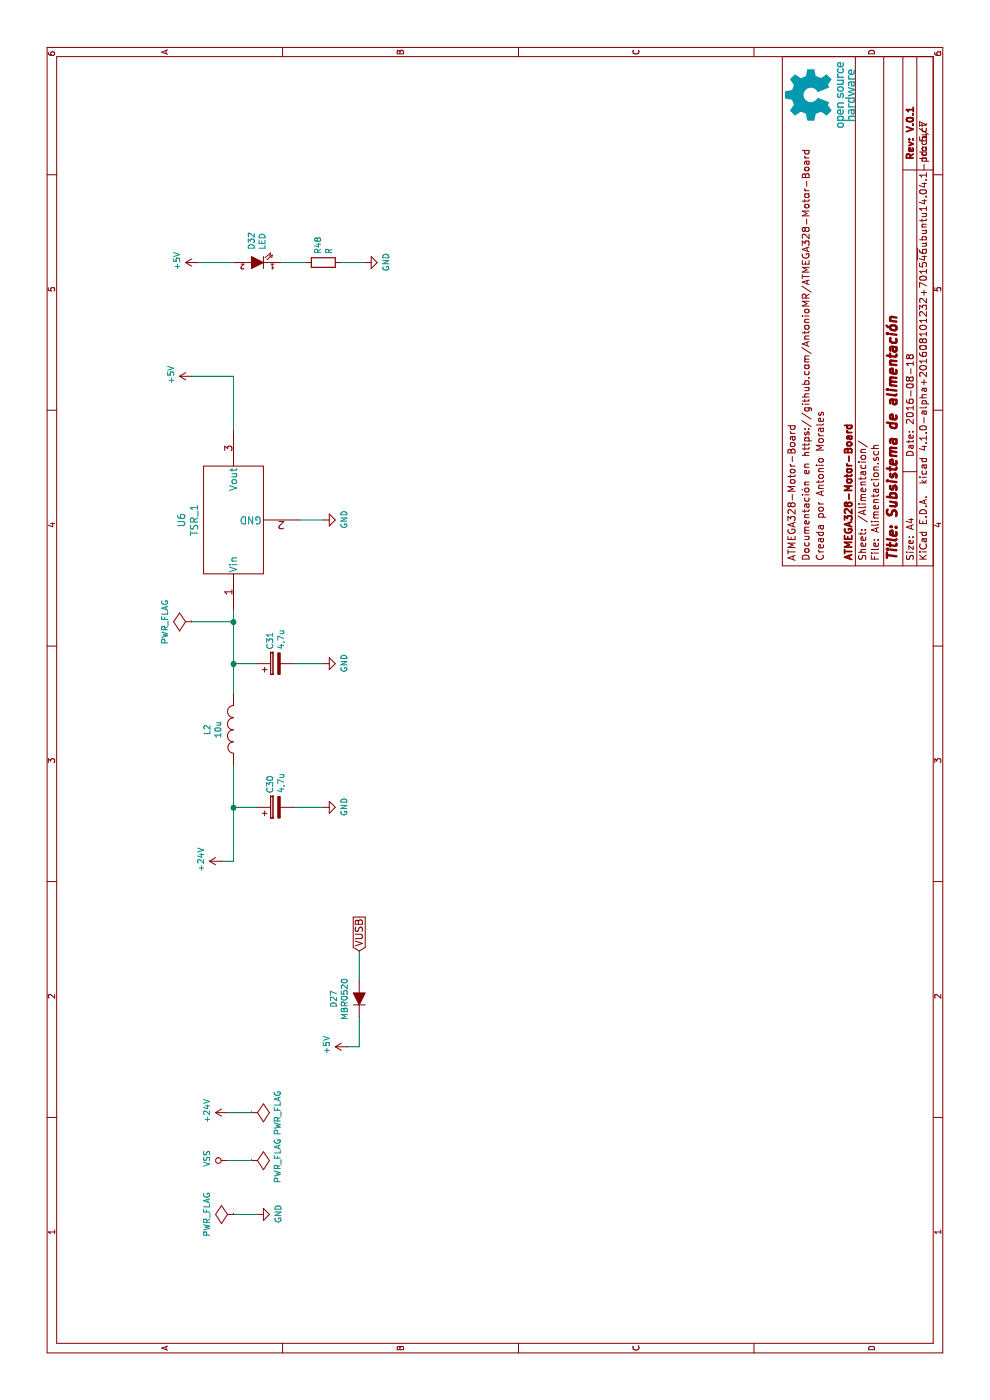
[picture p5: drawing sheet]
EESchema Schematic File Version 2
LIBS:ATMEGA328_Motor_Board-rescue
LIBS:Microcontroladores
LIBS:power
LIBS:device
LIBS:transistors
LIBS:conn
LIBS:linear
LIBS:regul
LIBS:74xx
LIBS:cmos4000
LIBS:adc-dac
LIBS:memory
LIBS:xilinx
LIBS:microcontrollers
LIBS:dsp
LIBS:microchip
LIBS:analog_switches
LIBS:motorola
LIBS:texas
LIBS:intel
LIBS:audio
LIBS:interface
LIBS:digital-audio
LIBS:philips
LIBS:display
LIBS:cypress
LIBS:siliconi
LIBS:opto
LIBS:atmel
LIBS:contrib
LIBS:valves
LIBS:Interfaces
LIBS:Pasivos
LIBS:Reles
LIBS:MotorDrivers
LIBS:connector
LIBS:Opamp
LIBS:Traco
LIBS:Optoacoplados
LIBS:ATMEGA328_Motor_Board-cache
EELAYER 25 0
EELAYER END
$Descr A4 11693 8268
encoding utf-8
Sheet 5 7
Title "Subsistema de alimentación"
Date "2016-08-18"
Rev "V.0.1"
Comp "ATMEGA328-Motor-Board"
Comment1 ""
Comment2 "Creada por Antonio Moraes"
Comment3 "Documentación en https://github.com/AntonioMR/ATMEGA328-Motor-Board"
Comment4 "ATMEGA328-Motor-Board"
$EndDescr
$Comp
L GND #PWR067
U 1 1
P 1550 2150
F 0 "#PWR067" H 1550 1900 50  0001 C CNN
F 1 "GND" H 1555 1977 50  0000 C CNN
F 2 "" H 1550 2150 50  0000 C CNN
F 3 "" H 1550 2150 50  0000 C CNN
	1    1550 2150
	1    0    0    -1  
$EndComp
$Comp
L PWR_FLAG #FLG068
U 1 1
P 1550 1950
F 0 "#FLG068" H 1550 2045 50  0001 C CNN
F 1 "PWR_FLAG" H 1550 2174 50  0000 C CNN
F 2 "" H 1550 1950 50  0000 C CNN
F 3 "" H 1550 1950 50  0000 C CNN
	1    1550 1950
	1    0    0    -1  
$EndComp
Wire Wire Line
	1550 1950 1550 2150
$Comp
L VSS #PWR069
U 1 1
P 2000 1900
F 0 "#PWR069" H 2000 1750 50  0001 C CNN
F 1 "VSS" H 2017 2073 50  0000 C CNN
F 2 "" H 2000 1900 50  0000 C CNN
F 3 "" H 2000 1900 50  0000 C CNN
	1    2000 1900
	1    0    0    -1  
$EndComp
$Comp
L PWR_FLAG #FLG070
U 1 1
P 2000 2100
F 0 "#FLG070" H 2000 2195 50  0001 C CNN
F 1 "PWR_FLAG" H 2000 2323 50  0000 C CNN
F 2 "" H 2000 2100 50  0000 C CNN
F 3 "" H 2000 2100 50  0000 C CNN
	1    2000 2100
	-1   0    0    1   
$EndComp
Wire Wire Line
	2000 2100 2000 1900
$Comp
L D D27
U 1 1
P 3350 3000
F 0 "D27" H 3350 3215 50  0000 C CNN
F 1 "MBR0520" H 3350 3124 50  0000 C CNN
F 2 "Diodos:SOD-123" H 3350 3000 50  0001 C CNN
F 3 "" H 3350 3000 50  0000 C CNN
F 4 "FAIRCHILD SEMICONDUCTOR" H 2200 2000 60  0001 C CNN "Fabricante"
F 5 "MBR0520L" H 2200 2000 60  0001 C CNN "Ref"
F 6 "~" H 2200 2000 60  0001 C CNN "Potencia"
F 7 "~" H 2200 2000 60  0001 C CNN "Tolerancia"
F 8 "tme" H 2200 2000 60  0001 C CNN "Provedor"
F 9 "MBR0520L" H 2200 2000 60  0001 C CNN "Ref_Proveedor"
	1    3350 3000
	1    0    0    -1  
$EndComp
Wire Wire Line
	3500 3000 3750 3000
Wire Wire Line
	3200 3000 2950 3000
Wire Wire Line
	2950 3000 2950 2900
$Comp
L +5V #PWR071
U 1 1
P 2950 2900
F 0 "#PWR071" H 2950 2750 50  0001 C CNN
F 1 "+5V" H 2965 3073 50  0000 C CNN
F 2 "" H 2950 2900 50  0000 C CNN
F 3 "" H 2950 2900 50  0000 C CNN
	1    2950 2900
	1    0    0    -1  
$EndComp
$Comp
L TSR_1 U6
U 1 1
P 7350 2300
F 0 "U6" H 7350 3087 60  0000 C CNN
F 1 "TSR_1" H 7350 2981 60  0000 C CNN
F 2 "Traco:TSR-1" H 7350 2300 60  0001 C CNN
F 3 "" H 7350 2300 60  0000 C CNN
F 4 "TRACOPOWER" H 7350 2300 60  0001 C CNN "Fabricante"
F 5 "TSR 1-2450" H 7350 2300 60  0001 C CNN "Ref"
F 6 "~" H 7350 2300 60  0001 C CNN "Potencia"
F 7 "~" H 7350 2300 60  0001 C CNN "Tolerancia"
F 8 "rs" H 7350 2300 60  0001 C CNN "Provedor"
F 9 "666-4379" H 7350 2300 60  0001 C CNN "Ref_Proveedor"
	1    7350 2300
	1    0    0    -1  
$EndComp
$Comp
L L L2
U 1 1
P 5600 1950
F 0 "L2" V 5816 1950 50  0000 C CNN
F 1 "10u" V 5725 1950 50  0000 C CNN
F 2 "Magneticos:FERROCORE_SMD_0703" H 5600 1950 50  0001 C CNN
F 3 "" H 5600 1950 50  0000 C CNN
F 4 "FERROCORE" H 5600 1950 60  0001 C CNN "Fabricante"
F 5 "DER0705-10" H 5600 1950 60  0001 C CNN "Ref"
F 6 "~" H 5600 1950 60  0001 C CNN "Potencia"
F 7 "~" H 5600 1950 60  0001 C CNN "Tolerancia"
F 8 "tme" H 5600 1950 60  0001 C CNN "Provedor"
F 9 "DER0705-10" H 5600 1950 60  0001 C CNN "Ref_Proveedor"
	1    5600 1950
	0    -1   -1   0   
$EndComp
Wire Wire Line
	5900 1950 6600 1950
Wire Wire Line
	6150 1950 6150 2150
Connection ~ 6150 1950
Wire Wire Line
	7350 2500 7350 2700
$Comp
L GND #PWR072
U 1 1
P 7350 2700
F 0 "#PWR072" H 7350 2450 50  0001 C CNN
F 1 "GND" H 7355 2527 50  0000 C CNN
F 2 "" H 7350 2700 50  0000 C CNN
F 3 "" H 7350 2700 50  0000 C CNN
	1    7350 2700
	1    0    0    -1  
$EndComp
$Comp
L GND #PWR073
U 1 1
P 6150 2700
F 0 "#PWR073" H 6150 2450 50  0001 C CNN
F 1 "GND" H 6155 2527 50  0000 C CNN
F 2 "" H 6150 2700 50  0000 C CNN
F 3 "" H 6150 2700 50  0000 C CNN
	1    6150 2700
	1    0    0    -1  
$EndComp
$Comp
L GND #PWR074
U 1 1
P 4950 2700
F 0 "#PWR074" H 4950 2450 50  0001 C CNN
F 1 "GND" H 4955 2527 50  0000 C CNN
F 2 "" H 4950 2700 50  0000 C CNN
F 3 "" H 4950 2700 50  0000 C CNN
	1    4950 2700
	1    0    0    -1  
$EndComp
Wire Wire Line
	4950 2450 4950 2700
Wire Wire Line
	6150 2700 6150 2450
Wire Wire Line
	5300 1950 4500 1950
Wire Wire Line
	4950 2150 4950 1950
Connection ~ 4950 1950
Wire Wire Line
	8100 1950 8550 1950
Wire Wire Line
	8550 1950 8550 1600
$Comp
L +5V #PWR075
U 1 1
P 8550 1600
F 0 "#PWR075" H 8550 1450 50  0001 C CNN
F 1 "+5V" H 8565 1773 50  0000 C CNN
F 2 "" H 8550 1600 50  0000 C CNN
F 3 "" H 8550 1600 50  0000 C CNN
	1    8550 1600
	1    0    0    -1  
$EndComp
$Comp
L CP C31
U 1 1
P 6150 2300
F 0 "C31" H 6268 2346 50  0000 L CNN
F 1 "4,7u" H 6268 2255 50  0000 L CNN
F 2 "Condensadores:TantalC_SizeC_EIA-6032_Wave" H 6188 2150 50  0001 C CNN
F 3 "" H 6150 2300 50  0000 C CNN
F 4 "AVX" H 6150 2300 60  0001 C CNN "Fabricante"
F 5 "TAJC475K050R" H 6150 2300 60  0001 C CNN "Ref"
F 6 "~" H 6150 2300 60  0001 C CNN "Potencia"
F 7 "~" H 6150 2300 60  0001 C CNN "Tolerancia"
F 8 "tme" H 6150 2300 60  0001 C CNN "Provedor"
F 9 "TAJC475K050R" H 6150 2300 60  0001 C CNN "Ref_Proveedor"
	1    6150 2300
	1    0    0    -1  
$EndComp
$Comp
L CP C30
U 1 1
P 4950 2300
F 0 "C30" H 5068 2346 50  0000 L CNN
F 1 "4,7u" H 5068 2255 50  0000 L CNN
F 2 "Condensadores:TantalC_SizeC_EIA-6032_Wave" H 4988 2150 50  0001 C CNN
F 3 "" H 4950 2300 50  0000 C CNN
F 4 "AVX" H 4950 2300 60  0001 C CNN "Fabricante"
F 5 "TAJC475K050R" H 4950 2300 60  0001 C CNN "Ref"
F 6 "~" H 4950 2300 60  0001 C CNN "Potencia"
F 7 "~" H 4950 2300 60  0001 C CNN "Tolerancia"
F 8 "tme" H 4950 2300 60  0001 C CNN "Provedor"
F 9 "TAJC475K050R" H 4950 2300 60  0001 C CNN "Ref_Proveedor"
	1    4950 2300
	1    0    0    -1  
$EndComp
Text GLabel 3750 3000 2    60   Input ~ 0
VUSB
Wire Wire Line
	4500 1950 4500 1850
$Comp
L PWR_FLAG #FLG076
U 1 1
P 6500 1600
F 0 "#FLG076" H 6500 1695 50  0001 C CNN
F 1 "PWR_FLAG" H 6500 1824 50  0000 C CNN
F 2 "" H 6500 1600 50  0000 C CNN
F 3 "" H 6500 1600 50  0000 C CNN
	1    6500 1600
	1    0    0    -1  
$EndComp
Wire Wire Line
	6500 1600 6500 1950
Connection ~ 6500 1950
$Comp
L +24V #PWR077
U 1 1
P 2400 1900
F 0 "#PWR077" H 2400 1750 50  0001 C CNN
F 1 "+24V" H 2415 2073 50  0000 C CNN
F 2 "" H 2400 1900 50  0000 C CNN
F 3 "" H 2400 1900 50  0000 C CNN
	1    2400 1900
	1    0    0    -1  
$EndComp
$Comp
L PWR_FLAG #FLG078
U 1 1
P 2400 2100
F 0 "#FLG078" H 2400 2195 50  0001 C CNN
F 1 "PWR_FLAG" H 2400 2323 50  0000 C CNN
F 2 "" H 2400 2100 50  0000 C CNN
F 3 "" H 2400 2100 50  0000 C CNN
	1    2400 2100
	-1   0    0    1   
$EndComp
Wire Wire Line
	2400 2100 2400 1900
$Comp
L +24V #PWR079
U 1 1
P 4500 1850
F 0 "#PWR079" H 4500 1700 50  0001 C CNN
F 1 "+24V" H 4515 2023 50  0000 C CNN
F 2 "" H 4500 1850 50  0000 C CNN
F 3 "" H 4500 1850 50  0000 C CNN
	1    4500 1850
	1    0    0    -1  
$EndComp
$Comp
L LED D32
U 1 1
P 9500 2150
F 0 "D32" V 9546 2042 50  0000 R CNN
F 1 "LED" V 9455 2042 50  0000 R CNN
F 2 "Leds:LED_0805" H 9500 2150 50  0001 C CNN
F 3 "" H 9500 2150 50  0000 C CNN
	1    9500 2150
	0    -1   -1   0   
$EndComp
$Comp
L R R48
U 1 1
P 9500 2700
F 0 "R48" H 9570 2746 50  0000 L CNN
F 1 "R" H 9570 2655 50  0000 L CNN
F 2 "Resistors_SMD:R_0805" V 9430 2700 50  0001 C CNN
F 3 "" H 9500 2700 50  0000 C CNN
	1    9500 2700
	1    0    0    -1  
$EndComp
$Comp
L GND #PWR080
U 1 1
P 9500 3050
F 0 "#PWR080" H 9500 2800 50  0001 C CNN
F 1 "GND" H 9505 2877 50  0000 C CNN
F 2 "" H 9500 3050 50  0000 C CNN
F 3 "" H 9500 3050 50  0000 C CNN
	1    9500 3050
	1    0    0    -1  
$EndComp
Wire Wire Line
	9500 3050 9500 2850
Wire Wire Line
	9500 2550 9500 2350
Wire Wire Line
	9500 1950 9500 1650
$Comp
L +5V #PWR081
U 1 1
P 9500 1650
F 0 "#PWR081" H 9500 1500 50  0001 C CNN
F 1 "+5V" H 9515 1823 50  0000 C CNN
F 2 "" H 9500 1650 50  0000 C CNN
F 3 "" H 9500 1650 50  0000 C CNN
	1    9500 1650
	1    0    0    -1  
$EndComp
$EndSCHEMATC
